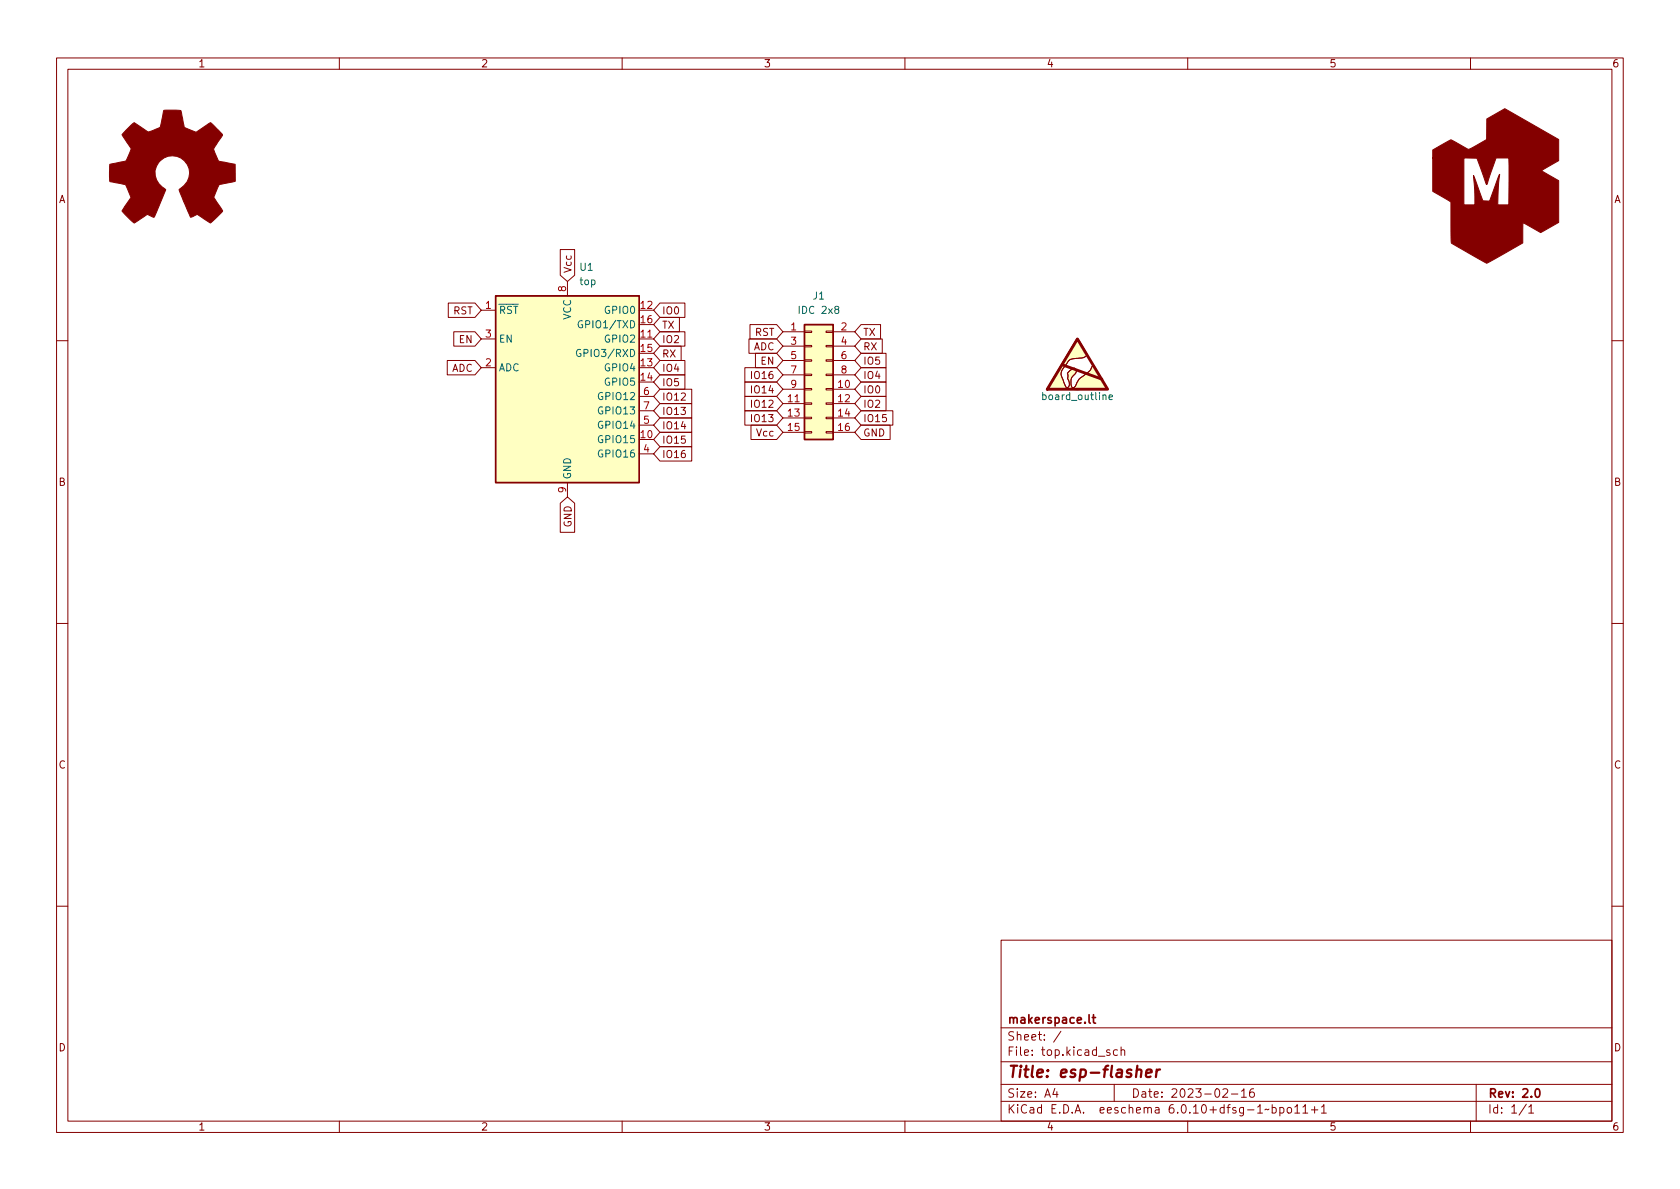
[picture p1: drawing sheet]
<svg xmlns="http://www.w3.org/2000/svg" width="297mm" height="210mm" viewBox="0 0 297 210" stroke-linecap="round" stroke-linejoin="round" font-family="sans-serif">
<g fill="none" stroke="#840000" stroke-width=".18">
<path d="M10 10.2h277v190.1h-277zM12 12.2h273v186.1h-273zM60 10.2v2M110 10.2v2M160 10.2v2M210 10.2v2M260 10.2v2M79.3 53.6h4.7l1.1 1.3-1.1 1.2h-4.7zM80.2 58.7h3.8l1.1 1.2-1.1 1.3h-3.8zM85.1 54.9h2.5M85.1 59.9h2.5M99.1 44.1h2.5v4.6l-1.3 1.1-1.2-1.1z"/>
<path d="M100.3 49.8v2.5M113 59.9h2.6M116.7 56.1h3.4v2.6h-3.4l-1.1-1.3zM116.7 53.6h4.4v2.5h-4.4l-1.1-1.2zM116.7 58.7h4.4v2.5h-4.4l-1.1-1.3zM132.4 59.9h4.9l1.1 1.3-1.1 1.3h-4.9zM132.6 57.4h4.7l1.1 1.3-1.1 1.2h-4.7zM138.4 58.7h3.8M142.2 58.5h1.3v.3h-1.3zM146 58.5h1.3v.3h-1.3zM147.3 58.7h3.8M152.2 59.9h3.8v2.6h-3.8l-1.1-1.3z"/>
<path d="M152.2 57.4h3.5v2.5h-3.5l-1.1-1.2zM190.4 59.9l1.8 2.9-.6 .4-1.4 .2a1.5 1.5 0 0 0-1.7 1l-.1 .2a1.84 1.84 0 0 0-.4 2.7l.1 .3a1.05 1.05 0 0 0 .6 .9 .98 .98 0 0 0 .1-1.5v-.4a.98 .98 0 0 1 .6-1.3 .48 .48 0 0 1 .6-.1 .48 .48 0 0 1 .3 .5l-.1 .3a1.94 1.94 0 0 0-.7 2.4l.2 .1h.3a5.8 5.8 0 0 1 2.5-2.7l.4-.5a.75 .75 0 0 1 .5-.7l2.5 4.3h-10.8zM10 60.2h2M79.1 63.7h4.9l1.1 1.3-1.1 1.3h-4.9zM85.1 65h2.5M113 75.2h2.6M113 70.1h2.6M113 72.6h2.6M116.7 61.2h3.7v2.5h-3.7l-1.1-1.2zM116.7 63.7h4.4v2.6h-4.4l-1.1-1.3zM116.7 66.3h4.4v2.5h-4.4l-1.1-1.2zM116.7 79h5.6v2.5h-5.6l-1.1-1.2z"/>
<path d="M116.7 71.4h5.6v2.5h-5.6l-1.1-1.3zM116.7 68.8h5.6v2.6h-5.6l-1.1-1.3zM116.7 76.4h5.6v2.6h-5.6l-1.1-1.3zM116.7 73.9h5.6v2.5h-5.6l-1.1-1.2zM131.7 65h5.6l1.1 1.3-1.1 1.3h-5.6zM131.7 67.6h5.6l1.1 1.2-1.1 1.3h-5.6zM131.7 70.1h5.6l1.1 1.3-1.1 1.2h-5.6zM131.7 72.6h5.6l1.1 1.3-1.1 1.3h-5.6zM132.8 75.2h4.5l1.1 1.2-1.1 1.3h-4.5zM133.6 62.5h3.7l1.1 1.2-1.1 1.3h-3.7zM138.4 68.8h3.8M138.4 71.4h3.8"/>
<path d="M138.4 73.9h3.8M138.4 76.4h3.8M138.4 61.2h3.8M138.4 63.7h3.8M138.4 66.3h3.8M142.2 76.3h1.3v.3h-1.3zM142.2 73.8h1.3v.2h-1.3zM142.2 71.2h1.3v.3h-1.3zM142.2 68.7h1.3v.3h-1.3zM142.2 66.2h1.3v.2h-1.3zM142.2 63.6h1.3v.3h-1.3zM142.2 61.1h1.3v.2h-1.3z"/>
<path d="M146 76.3h1.3v.3h-1.3zM146 73.8h1.3v.2h-1.3zM146 71.2h1.3v.3h-1.3zM146 68.7h1.3v.3h-1.3zM146 66.2h1.3v.2h-1.3zM146 63.6h1.3v.3h-1.3zM146 61.1h1.3v.2h-1.3zM147.3 68.8h3.8M147.3 71.4h3.8M147.3 73.9h3.8M147.3 76.4h3.8M147.3 61.2h3.8"/>
<path d="M147.3 63.7h3.8M147.3 66.3h3.8M152.2 67.6h4.5v2.5h-4.5l-1.1-1.3zM152.2 62.5h4.5v2.5h-4.5l-1.1-1.3zM152.2 65h4.5v2.6h-4.5l-1.1-1.3zM152.2 75.2h5.2v2.5h-5.2l-1.1-1.3zM152.2 70.1h4.5v2.5h-4.5l-1.1-1.2zM152.2 72.6h5.7v2.6h-5.7l-1.1-1.3zM285 60.2h2M99.1 89l1.2-1.1 1.3 1.1v5.1h-2.5zM100.3 85.3v2.6M113 80.3h2.6"/>
<path d="M10 110.2h2M285 110.2h2M10 160.2h2M177 166.3h108v32h-108zM285 160.2h2M60 198.3v2M110 198.3v2M160 198.3v2M177 194.8h108M177 191.8h108M177 187.8h108M177 181.8h108"/>
<path d="M186.5 192.5l-.4 1h1M186.9 193v1M187.6 182.4l-1.3 1.9M196.2 185.7l-.3-.1-.3 .2 .1 .3 .5 .1v.4h-.6M197 191.8v3M197.6 185.7l-.5-.1-.2 .3v.4l.1 .3h.6M198.2 185.8l.2-.2 .4 .1 .1 .9M198.2 185.1v1.5M210 198.3v2M216.2 192.7l.6-.2 .2 .2 .1 .3-1 1h1M217.7 193.5h1.2M219.5 193l.4-.5v1.5"/>
<path d="M219.5 194h.9M221.6 192.5a.59 .59 0 0 0-.7 .7v.5l.2 .3h.4l.2-.1 .1-.5-.2-.2-.4-.1-.3 .3M224.4 196.1l-.3 .2-.2-.2-.3 .2M224.9 195.9l.5-.1 .2 .3v.4l-.1 .3h-.6M224.9 195.3v1.5M226.3 195.9l.4-.1 .3 .3v.4l-.1 .3h-.6M226.3 195.8v1.5M227.7 195.9l.4-.1 .3 .3v.4l-.3 .3h-.4l-.1-.3v-.4zM228.9 195.8l.5-.5v1.5M228.9 196.8h.9M230.4 195.8l.4-.5v1.5M230.4 196.8h.8"/>
<path d="M231.9 196.3h1.1M232.4 195.7v1.1M233.6 195.8l.5-.5v1.5M233.6 196.8h.9M260 198.3v2M261 191.8v6.5M269.9 195.3l-1.3 1.9M270.3 195.8l.4-.5v1.5M270.3 196.8h.9"/>
</g>
<path d="M192.6 179.4v1.3l.2 .2M193.1 179.9h.6M193.3 179.4v1.3l.4 .2M271.6 192.6l.2-.1a.82 .82 0 0 1 .6 .7 .82 .82 0 0 1-.3 .8h-.2a.81 .81 0 0 1-.6-.6 .81 .81 0 0 1 .3-.8z" fill="none" stroke="#840000" stroke-width=".3"/>
<path d="M201 189.3a.49 .49 0 0 1 .8 .1l-.1 1.1M202.6 189.8l1-.2v-.4l-.2-.1-.6 .1-.2 1 .2 .3 .6-.1M204.5 189.1l-.1 1.4M205.1 189.1l-.4 .1-.2 .3" fill="none" stroke="#840000" stroke-width=".4"/>
<g fill="#840000" stroke="#840000" stroke-width=".18">
<path d="M22.6 22.7l1.1-1 2.4 1.6a4.7 4.7 0 0 0 2.2-.8l.7-3h2.9a.92 .92 0 0 1 .3 1l.4 2 2.1 .9 2.4-1.7a.97 .97 0 0 1 .8 .6l1.4 1.6-1.5 2.3v.2l.2 .6 .6 1.5 3 .6v2.9l-2.8 .6-1 2.3 1.6 2.4-1.5 1.6a.81 .81 0 0 1-.8 .5l-2.2-1.5-1.2 .5-2.1-4.9a3.1 3.1 0 0 0 1.8-3.4 3.1 3.1 0 0 0-2.9-2.5 3.1 3.1 0 0 0-3 2.4 3.1 3.1 0 0 0 1.7 3.4l.1 .1-2 4.9-1.1-.4a3.5 3.5 0 0 0-1.7 .9l-.8 .5-2.1-2a.93 .93 0 0 1 .4-.9l1.2-1.6-.9-2.1a3.7 3.7 0 0 0-1.9-.5l-1-.3v-2.8a.87 .87 0 0 1 .9-.3l2-.5 .6-1.3a.82 .82 0 0 0 0-1.2l-1.3-2.1z"/>
<path d="M253.3 26.5l3.2-1.8 2.4 1.3a1.06 1.06 0 0 0 1.6 0l2.3-1.3 .1-3.7 3.2-1.8 9.5 5.5v3.7l-3.1 1.8 3.1 1.7v7.4l-3.2 1.8-3.1-1.7-.1 3.6-6.3 3.6-6.3-3.6-.1-7.3-3.2-1.9v-5.9h5.5v8.3h2l-.3-5.2 1.7 4.5 1.2 .1 1.7-4.8-.3 5.4h2v-8.3h-2.3l-1.6 4.7-1.8-4.6-7.8-.1z"/>
</g>
<g fill="#ffffc2" stroke="#ffffc2" stroke-width=".18">
<path d="M87.6 52.3h25.4v33h-25.4z"/>
<path d="M190.4 59.9l1.8 2.9-.6 .4-1.4 .2a1.5 1.5 0 0 0-1.7 1l-.1 .2a1.84 1.84 0 0 0-.4 2.7l.1 .3a1.05 1.05 0 0 0 .6 .9 .98 .98 0 0 0 .1-1.5v-.4a.98 .98 0 0 1 .6-1.3 .48 .48 0 0 1 .6-.1 .48 .48 0 0 1 .3 .5l-.1 .3a1.94 1.94 0 0 0-.7 2.4l.2 .1h.3a5.8 5.8 0 0 1 2.5-2.7l.4-.5a.75 .75 0 0 1 .5-.7l2.5 4.3h-10.8z"/>
<path d="M142.2 57.4h5.1v20.3h-5.1z"/>
</g>
<path d="M87.6 52.3h25.4v33h-25.4zM142.2 57.4h5.1v20.3h-5.1z" fill="none" stroke="#840000" stroke-width=".25"/>
<path d="M103 56.8a.59 .59 0 0 0-.8 .5 .59 .59 0 0 0 .8 .6v-.5h-.2M102.6 61.8a.59 .59 0 0 0-.7 .6 .59 .59 0 0 0 .7 .6l.1-.5h-.2M196.1 70.2l.6-.1-.1-.2-.3-.1-.2 .2 .1 .6h.4" fill="none" stroke="#006464" stroke-width=".18"/>
<path d="M190.5 59.9l5.3 8.9h-10.6zM187.8 64.5l7 2.6" fill="none" stroke="#840000" stroke-width=".51"/>
<text font-size="2.8" fill="#840000" x="178" y="190.6">Title: esp-flasher</text>
<g font-size="2.1" fill="#840000">
<text x="178" y="184">Sheet: /</text>
<text x="178" y="181">makerspace.lt</text>
<text x="178" y="186.7">File: top.kicad_sch</text>
<text x="178" y="196.9">KiCad E.D.A. eeschema 6.0.10+dfsg-1~bpo11+1</text>
<text x="178" y="194.1">Size: A4</text>
<text x="200" y="194.1">Date: 2023-02-16</text>
<text x="263" y="194.1">Rev: 2.0</text>
<text x="263" y="196.9">Id: 1/1</text>
</g>
<g font-size="1.8" fill="#840000">
<text x="35" y="11.9">1</text>
<text x="85" y="11.9">2</text>
<text x="135" y="11.9">3</text>
<text x="185" y="11.9">4</text>
<text x="235" y="11.9">5</text>
<text x="285" y="11.9">6</text>
<text x="10.3" y="35.9">A</text>
<text x="285.3" y="35.9">A</text>
<text x="101.1" y="48.3" transform="rotate(-90 101.1 48.3)">Vcc</text>
<text x="80.1" y="55.6">RST</text>
<text x="117" y="58.1">TX</text>
<text x="117" y="55.6">IO0</text>
<text x="133.5" y="59.4">RST</text>
<text x="152.6" y="59.4">TX</text>
<text x="79.8" y="65.7">ADC</text>
<text x="81.2" y="60.7">EN</text>
<text x="117" y="63.2">RX</text>
<text x="117" y="65.7">IO4</text>
<text x="117" y="60.7">IO2</text>
<text x="133.2" y="61.9">ADC</text>
<text x="134.5" y="64.5">EN</text>
<text x="152.6" y="61.9">RX</text>
<text x="152.6" y="64.5">IO5</text>
<text x="117" y="68.3">IO5</text>
<text x="117" y="70.8">IO12</text>
<text x="133.2" y="67">IO16</text>
<text x="133.2" y="69.6">IO14</text>
<text x="152.6" y="69.6">IO0</text>
<text x="152.6" y="67">IO4</text>
<text x="117" y="73.4">IO13</text>
<text x="117" y="75.9">IO14</text>
<text x="133.2" y="72.1">IO12</text>
<text x="133.2" y="74.6">IO13</text>
<text x="133.9" y="77.2">Vcc</text>
<text x="152.6" y="77.2">GND</text>
<text x="152.6" y="72.1">IO2</text>
<text x="152.6" y="74.6">IO15</text>
<text x="117" y="81">IO16</text>
<text x="117" y="78.4">IO15</text>
<text x="10.3" y="85.9">B</text>
<text x="285.3" y="85.9">B</text>
<text x="101.1" y="93.2" transform="rotate(-90 101.1 93.2)">GND</text>
<text x="10.3" y="135.9">C</text>
<text x="285.3" y="135.9">C</text>
<text x="10.3" y="185.9">D</text>
<text x="285.3" y="185.9">D</text>
<text x="35" y="199.9">1</text>
<text x="85" y="199.9">2</text>
<text x="135" y="199.9">3</text>
<text x="185" y="199.9">4</text>
<text x="235" y="199.9">5</text>
<text x="285" y="199.9">6</text>
</g>
<g font-size="1.8" fill="#006464">
<text x="102.6" y="47.9">U1</text>
<text x="102.6" y="50.4">top</text>
<text x="143.8" y="53">J1</text>
<text x="88.1" y="55.5">~{RST}</text>
<text x="101" y="56.6" transform="rotate(-90 101 56.6)">VCC</text>
<text x="103.1" y="58">GPIO1/TXD</text>
<text x="107.1" y="55.5">GPIO0</text>
<text x="141.5" y="55.5">IDC 2x8</text>
<text x="88.1" y="65.7">ADC</text>
<text x="88.1" y="60.6">EN</text>
<text x="102.9" y="63.1">GPIO3/RXD</text>
<text x="107.1" y="60.6">GPIO2</text>
<text x="107.1" y="65.7">GPIO4</text>
<text x="106.1" y="70.7">GPIO12</text>
<text x="107.1" y="68.2">GPIO5</text>
<text x="184.7" y="70.7">board_outline</text>
<text x="106.1" y="75.8">GPIO14</text>
<text x="106.1" y="73.3">GPIO13</text>
<text x="106.1" y="78.4">GPIO15</text>
<text x="106.1" y="80.9">GPIO16</text>
<text x="101" y="84.8" transform="rotate(-90 101 84.8)">GND</text>
</g>
<g font-size="1.8" fill="#a90000">
<text x="100.1" y="51.5" transform="rotate(-90 100.1 51.5)">8</text>
<text x="85.9" y="54.6">1</text>
<text x="85.9" y="59.7">3</text>
<text x="113.3" y="59.7">11</text>
<text x="113.3" y="54.6">12</text>
<text x="113.3" y="57.1">16</text>
<text x="139.8" y="58.4">1</text>
<text x="148.7" y="58.4">2</text>
<text x="85.9" y="64.8">2</text>
<text x="113.3" y="64.8">13</text>
<text x="113.3" y="62.2">15</text>
<text x="139.8" y="61">3</text>
<text x="139.8" y="63.5">5</text>
<text x="148.7" y="61">4</text>
<text x="148.7" y="63.5">6</text>
<text x="113.3" y="67.3">14</text>
<text x="113.8" y="69.8">6</text>
<text x="139.4" y="71.1">11</text>
<text x="139.8" y="66">7</text>
<text x="139.8" y="68.6">9</text>
<text x="148.2" y="68.6">10</text>
<text x="148.2" y="71.1">12</text>
<text x="148.7" y="66">8</text>
<text x="113.3" y="77.5">10</text>
<text x="113.8" y="74.9">5</text>
<text x="113.8" y="72.4">7</text>
<text x="139.4" y="73.7">13</text>
<text x="139.4" y="76.2">15</text>
<text x="148.2" y="73.7">14</text>
<text x="148.2" y="76.2">16</text>
<text x="113.8" y="80">4</text>
<text x="100.1" y="87.1" transform="rotate(-90 100.1 87.1)">9</text>
</g>
</svg>
